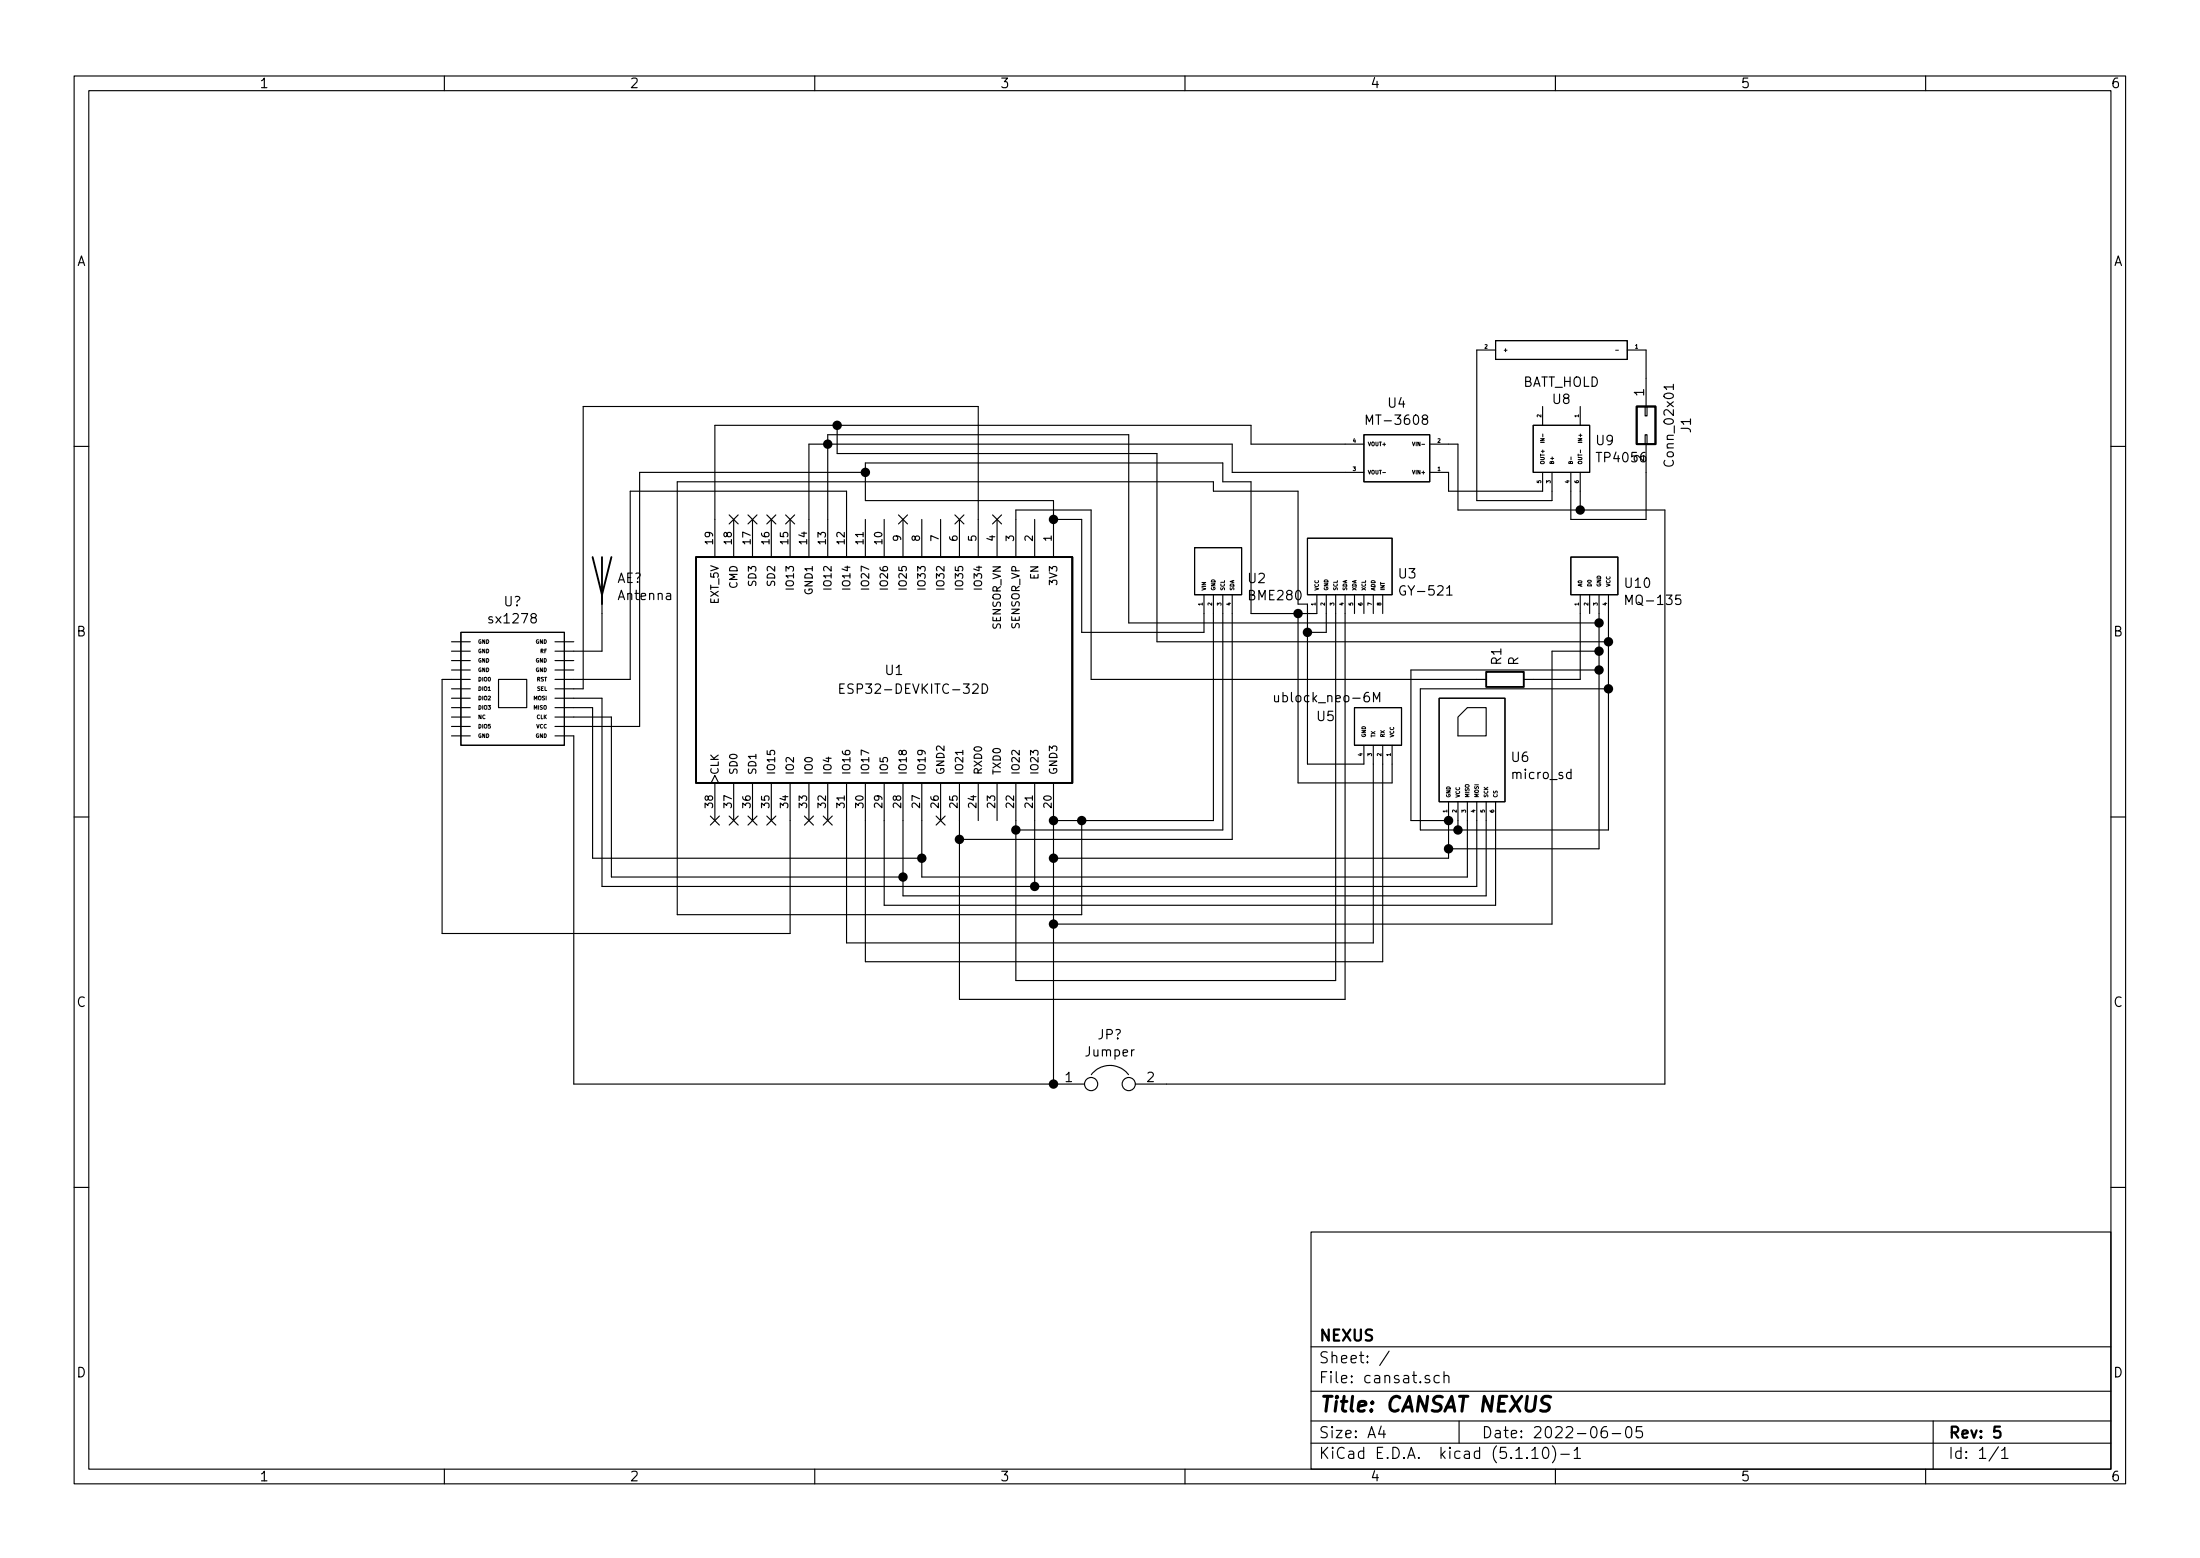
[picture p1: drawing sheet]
EESchema Schematic File Version 4
EELAYER 30 0
EELAYER END
$Descr A4 11693 8268
encoding utf-8
Sheet 1 1
Title "CANSAT NEXUS"
Date "2022-06-05"
Rev "5"
Comp "NEXUS"
Comment1 ""
Comment2 ""
Comment3 ""
Comment4 ""
$EndDescr
$Comp
L cansat:TP4056 U9
U 1 1
P 8350 2000
F 0 "U9" H 8478 1671 50  0000 L CNN
F 1 "TP4056" H 8478 1580 50  0000 L CNN
F 2 "li-ion power:4056E_LiIon_loader" H 8300 2000 50  0001 C CNN
F 3 "" H 8300 2000 50  0001 C CNN
	1    8350 2000
	1    0    0    -1  
$EndComp
$Comp
L cansat:MT-3608 U4
U 1 1
P 7350 2650
F 0 "U4" H 7275 2135 50  0000 C CNN
F 1 "MT-3608" H 7275 2226 50  0000 C CNN
F 2 "li-ion power:MT3608_module" H 7350 2650 50  0001 C CNN
F 3 "" H 7350 2650 50  0001 C CNN
	1    7350 2650
	-1   0    0    1   
$EndComp
$Comp
L cansat:BATT_HOLD U8
U 1 1
P 8150 2150
F 0 "U8" H 8000 2115 50  0000 C CNN
F 1 "BATT_HOLD" H 8000 2024 50  0000 C CNN
F 2 "Connector_PinHeader_2.54mm:PinHeader_1x02_P2.54mm_Horizontal" H 8150 2150 50  0001 C CNN
F 3 "" H 8150 2150 50  0001 C CNN
	1    8150 2150
	-1   0    0    1   
$EndComp
$Comp
L Connector_Generic:Conn_02x01 J1
U 1 1
P 8750 2200
F 0 "J1" H 8800 2417 50  0000 C CNN
F 1 "Conn_02x01" H 8800 2326 50  0000 C CNN
F 2 "Connector_PinSocket_2.54mm:PinSocket_2x01_P2.54mm_Horizontal" H 8750 2200 50  0001 C CNN
F 3 "~" H 8750 2200 50  0001 C CNN
	1    8750 2200
	0    1    1    0   
$EndComp
Wire Wire Line
	8750 1850 8750 2000
Wire Wire Line
	7850 1850 7850 2650
Wire Wire Line
	7850 2650 8250 2650
Wire Wire Line
	8250 2650 8250 2600
Wire Wire Line
	8200 2600 7700 2600
Wire Wire Line
	7700 2600 7700 2500
Wire Wire Line
	8750 2500 8750 2750
Wire Wire Line
	8350 2600 8350 2750
Wire Wire Line
	8400 2600 8400 2700
Wire Wire Line
	8400 2700 7750 2700
Wire Wire Line
	7750 2700 7750 2350
Wire Wire Line
	7750 2350 7700 2350
$Comp
L cansat:BME280 U2
U 1 1
P 6450 3050
F 0 "U2" H 6628 3038 50  0000 L CNN
F 1 "BME280" H 6628 2947 50  0000 L CNN
F 2 "Connector_PinHeader_2.54mm:PinHeader_1x04_P2.54mm_Horizontal" H 6500 3200 50  0001 C CNN
F 3 "" H 6500 3200 50  0001 C CNN
	1    6450 3050
	1    0    0    -1  
$EndComp
$Comp
L cansat:GY-521 U3
U 1 1
P 7250 2600
F 0 "U3" H 7428 2163 50  0000 L CNN
F 1 "GY-521" H 7428 2072 50  0000 L CNN
F 2 "Connector_PinHeader_2.54mm:PinHeader_1x08_P2.54mm_Horizontal" H 7200 2400 50  0001 C CNN
F 3 "" H 7200 2400 50  0001 C CNN
	1    7250 2600
	1    0    0    -1  
$EndComp
$Comp
L cansat:micro_sd U6
U 1 1
P 7800 3550
F 0 "U6" H 8028 3088 50  0000 L CNN
F 1 "micro_sd" H 8028 2997 50  0000 L CNN
F 2 "Connector_PinHeader_2.54mm:PinHeader_1x06_P2.54mm_Horizontal" H 7850 3000 50  0001 C CNN
F 3 "" H 7850 3000 50  0001 C CNN
	1    7800 3550
	1    0    0    -1  
$EndComp
$Comp
L Device:R R1
U 1 1
P 8000 3600
F 0 "R1" H 8070 3646 50  0000 L CNN
F 1 "R" H 8070 3555 50  0000 L CNN
F 2 "Resistor_THT:R_Axial_DIN0207_L6.3mm_D2.5mm_P7.62mm_Horizontal" V 7930 3600 50  0001 C CNN
F 3 "~" H 8000 3600 50  0001 C CNN
	1    8000 3600
	0    -1   -1   0   
$EndComp
Wire Wire Line
	5400 4350 5400 4400
Wire Wire Line
	5400 4400 6500 4400
Wire Wire Line
	5100 4350 5100 4450
Wire Wire Line
	5100 4450 6550 4450
Wire Wire Line
	5600 4350 5750 4350
Wire Wire Line
	5600 2750 5750 2750
Wire Wire Line
	5750 3350 6400 3350
Wire Wire Line
	6400 3350 6400 3250
Wire Wire Line
	5750 2750 5750 3350
$Comp
L ESP32-DEVKITC-32D:ESP32-DEVKITC-32D U1
U 1 1
P 4700 3550
F 0 "U1" V 4700 3550 50  0000 L CNN
F 1 "ESP32-DEVKITC-32D" V 4800 3300 50  0000 L CNN
F 2 "ESP32-DEVKITC-32D:MODULE_ESP32-DEVKITC-32D" H 4700 3550 50  0001 L BNN
F 3 "" H 4700 3550 50  0001 L BNN
F 4 "4" H 4700 3550 50  0001 L BNN "PARTREV"
F 5 "Espressif Systems" H 4700 3550 50  0001 L BNN "MANUFACTURER"
	1    4700 3550
	0    1    1    0   
$EndComp
$Comp
L cansat:MQ-135 U10
U 1 1
P 8450 2950
F 0 "U10" H 8628 2813 50  0000 L CNN
F 1 "MQ-135" H 8628 2722 50  0000 L CNN
F 2 "Connector_PinHeader_2.54mm:PinHeader_1x04_P2.54mm_Horizontal" H 8450 2950 50  0001 C CNN
F 3 "" H 8450 2950 50  0001 C CNN
	1    8450 2950
	1    0    0    -1  
$EndComp
Wire Wire Line
	5400 2750 5400 2700
Wire Wire Line
	5400 2700 5800 2700
Wire Wire Line
	5800 2700 5800 3600
Wire Wire Line
	8400 3600 8400 3250
Wire Wire Line
	8400 3600 8150 3600
Wire Wire Line
	7850 3600 5800 3600
Wire Wire Line
	7800 4350 7800 4650
Wire Wire Line
	7800 4650 4900 4650
Wire Wire Line
	4900 4650 4900 4550
Wire Wire Line
	7850 4350 7850 4700
Wire Wire Line
	5500 4700 5500 4350
Wire Wire Line
	7900 4350 7900 4750
Wire Wire Line
	7900 4750 4800 4750
Wire Wire Line
	4800 4750 4800 4650
Wire Wire Line
	7950 4350 7950 4800
Wire Wire Line
	4700 4800 4700 4350
Wire Wire Line
	8500 3550 8500 3450
Wire Wire Line
	7500 3550 7500 4350
Wire Wire Line
	7500 4350 7700 4350
Wire Wire Line
	7500 3550 8500 3550
Wire Wire Line
	7550 3650 7550 4400
Wire Wire Line
	7550 4400 7750 4400
Wire Wire Line
	7750 4400 7750 4350
Wire Wire Line
	7550 3650 8550 3650
NoConn ~ 5000 4350
NoConn ~ 4400 4350
NoConn ~ 4300 4350
NoConn ~ 4100 4350
NoConn ~ 4000 4350
NoConn ~ 3900 4350
NoConn ~ 3800 4350
NoConn ~ 3900 2750
NoConn ~ 4000 2750
NoConn ~ 4100 2750
NoConn ~ 4200 2750
NoConn ~ 4800 2750
NoConn ~ 5100 2750
NoConn ~ 5300 2750
Wire Wire Line
	3800 2250 3800 2750
Wire Wire Line
	4300 2350 4300 2750
Wire Wire Line
	5750 4350 5750 4850
Wire Wire Line
	5750 4850 3600 4850
Wire Wire Line
	3600 4850 3600 2550
Connection ~ 5750 4350
Wire Wire Line
	5750 4350 6450 4350
Wire Wire Line
	5600 2750 5600 2650
Wire Wire Line
	5600 2650 4600 2650
Wire Wire Line
	4600 2650 4600 2500
Connection ~ 5600 2750
Wire Wire Line
	6900 4150 7400 4150
Wire Wire Line
	6650 3250 6900 3250
Wire Wire Line
	6900 3200 6950 3200
Wire Wire Line
	4500 4350 4500 5000
Wire Wire Line
	4600 4350 4600 5100
Wire Wire Line
	7300 5000 7300 4050
Wire Wire Line
	7350 5100 7350 4050
Wire Wire Line
	5400 4400 5400 5200
Connection ~ 5400 4400
Wire Wire Line
	5100 4450 5100 5300
Connection ~ 5100 4450
Wire Wire Line
	6550 2500 7150 2500
Wire Wire Line
	4450 2250 4450 2400
Wire Wire Line
	4450 2400 6150 2400
Wire Wire Line
	6150 2400 6150 3400
Connection ~ 4450 2250
Wire Wire Line
	4450 2250 3800 2250
Connection ~ 8550 3650
Wire Wire Line
	8550 3650 8550 3400
Wire Wire Line
	7400 4150 7400 4050
Wire Wire Line
	4400 2350 4300 2350
Connection ~ 4400 2350
Connection ~ 8500 3550
Wire Wire Line
	8550 4400 7750 4400
Connection ~ 7750 4400
Wire Wire Line
	7700 4500 7700 4350
Connection ~ 7700 4350
Wire Wire Line
	6900 3250 6900 4150
Wire Wire Line
	6950 4050 7250 4050
$Comp
L cansat:ublock_neo-6M U5
U 1 1
P 7350 4200
F 0 "U5" H 7600 3800 50  0000 L CNN
F 1 "ublock_neo-6M" H 7350 3700 50  0000 L CNN
F 2 "Connector_PinHeader_2.54mm:PinHeader_1x04_P2.54mm_Horizontal" H 7350 4200 50  0001 C CNN
F 3 "" H 7350 4200 50  0001 C CNN
	1    7350 4200
	-1   0    0    1   
$EndComp
Wire Wire Line
	6950 3200 6950 3350
Wire Wire Line
	6650 2550 6650 3250
Wire Wire Line
	6900 3250 7000 3250
Connection ~ 6900 3250
Wire Wire Line
	8750 2750 8350 2750
Wire Wire Line
	4700 4800 7950 4800
Wire Wire Line
	5500 4700 7850 4700
Wire Wire Line
	8850 2700 8400 2700
Connection ~ 8400 2700
Connection ~ 5600 4350
Wire Wire Line
	7700 4550 5600 4550
Wire Wire Line
	7700 4500 7700 4550
Connection ~ 7700 4500
Wire Wire Line
	5600 4550 5600 4350
Connection ~ 5600 4550
Wire Wire Line
	8500 3450 8250 3450
Wire Wire Line
	8250 3450 8250 4900
Wire Wire Line
	8250 4900 5600 4900
Connection ~ 8500 3450
Wire Wire Line
	8500 3450 8500 3300
Connection ~ 5600 4900
Wire Wire Line
	5600 4900 5600 4550
Wire Wire Line
	6650 2250 6650 2350
Wire Wire Line
	6650 2350 7150 2350
Wire Wire Line
	4450 2250 6650 2250
Wire Wire Line
	4500 5000 7300 5000
Wire Wire Line
	4600 5100 7350 5100
Wire Wire Line
	5400 5200 7100 5200
Wire Wire Line
	5100 5300 7150 5300
Wire Wire Line
	6450 3250 6450 4350
Wire Wire Line
	6500 3250 6500 4400
Wire Wire Line
	6550 3250 6550 4450
$Comp
L cansat:sx1278 U?
U 1 1
P 2750 3250
F 0 "U?" H 2725 3315 50  0000 C CNN
F 1 "sx1278" H 2725 3224 50  0000 C CNN
F 2 "" H 2750 3250 50  0001 C CNN
F 3 "" H 2750 3250 50  0001 C CNN
	1    2750 3250
	1    0    0    -1  
$EndComp
Wire Wire Line
	3050 3450 3200 3450
Wire Wire Line
	3200 3450 3200 3250
Wire Wire Line
	4600 2500 3400 2500
Wire Wire Line
	3400 2500 3400 3850
Wire Wire Line
	3400 3850 3050 3850
Connection ~ 4600 2500
Wire Wire Line
	4600 2500 4600 2450
Wire Wire Line
	5600 5750 3050 5750
Wire Wire Line
	3050 5750 3050 3900
Wire Wire Line
	5600 5750 5600 4900
Wire Wire Line
	3050 3650 3100 3650
Wire Wire Line
	4900 4550 3150 4550
Wire Wire Line
	3150 4550 3150 3750
Wire Wire Line
	3150 3750 3050 3750
Connection ~ 4900 4550
Wire Wire Line
	4900 4550 4900 4350
Wire Wire Line
	5500 4700 3200 4700
Wire Wire Line
	3200 4700 3200 3700
Wire Wire Line
	3200 3700 3050 3700
Connection ~ 5500 4700
Wire Wire Line
	4800 4650 3250 4650
Wire Wire Line
	3250 4650 3250 3800
Wire Wire Line
	3250 3800 3050 3800
Connection ~ 4800 4650
Wire Wire Line
	4800 4650 4800 4350
Wire Wire Line
	3050 3600 3350 3600
Wire Wire Line
	3350 3600 3350 2600
Wire Wire Line
	3350 2600 4500 2600
Wire Wire Line
	4200 4350 4200 4950
Wire Wire Line
	4200 4950 2350 4950
Wire Wire Line
	2350 4950 2350 3600
Wire Wire Line
	2350 3600 2400 3600
$Comp
L Device:Jumper JP?
U 1 1
P 5900 5750
F 0 "JP?" H 5900 6014 50  0000 C CNN
F 1 "Jumper" H 5900 5923 50  0000 C CNN
F 2 "" H 5900 5750 50  0001 C CNN
F 3 "~" H 5900 5750 50  0001 C CNN
	1    5900 5750
	1    0    0    -1  
$EndComp
Connection ~ 5600 5750
Wire Wire Line
	6200 5750 8850 5750
Wire Wire Line
	8850 5750 8850 2700
Wire Wire Line
	5200 2750 5200 2150
Wire Wire Line
	5200 2150 3100 2150
Wire Wire Line
	3100 2150 3100 3650
Wire Wire Line
	4400 2350 4400 2750
Wire Wire Line
	4500 2600 4500 2750
Wire Wire Line
	4400 2350 4400 2300
Wire Wire Line
	4400 2300 6000 2300
Wire Wire Line
	6000 2300 6000 3300
Wire Wire Line
	7050 3250 7050 3350
Wire Wire Line
	7050 3350 6950 3350
Connection ~ 6950 3350
Wire Wire Line
	6950 3350 6950 4050
Wire Wire Line
	7150 3250 7150 5300
Wire Wire Line
	7100 3250 7100 5200
Wire Wire Line
	6550 2350 6550 2500
Wire Wire Line
	4400 2350 6550 2350
Wire Wire Line
	6900 2600 6900 3200
$Comp
L Device:Antenna AE?
U 1 1
P 3200 3050
F 0 "AE?" H 3280 3039 50  0000 L CNN
F 1 "Antenna" H 3280 2948 50  0000 L CNN
F 2 "" H 3200 3050 50  0001 C CNN
F 3 "~" H 3200 3050 50  0001 C CNN
	1    3200 3050
	1    0    0    -1  
$EndComp
Wire Wire Line
	8550 3400 6150 3400
Connection ~ 8550 3400
Wire Wire Line
	8550 3400 8550 3250
Wire Wire Line
	8550 3650 8550 4400
Wire Wire Line
	7700 4500 8500 4500
Wire Wire Line
	8500 3300 6000 3300
Connection ~ 8500 3300
Wire Wire Line
	8500 3300 8500 3250
Wire Wire Line
	8500 3550 8500 4500
Wire Wire Line
	6500 2450 6500 2550
Wire Wire Line
	6500 2550 6650 2550
Wire Wire Line
	4600 2450 6500 2450
Wire Wire Line
	6450 2550 6450 2600
Wire Wire Line
	6450 2600 6900 2600
Wire Wire Line
	3600 2550 6450 2550
$EndSCHEMATC
